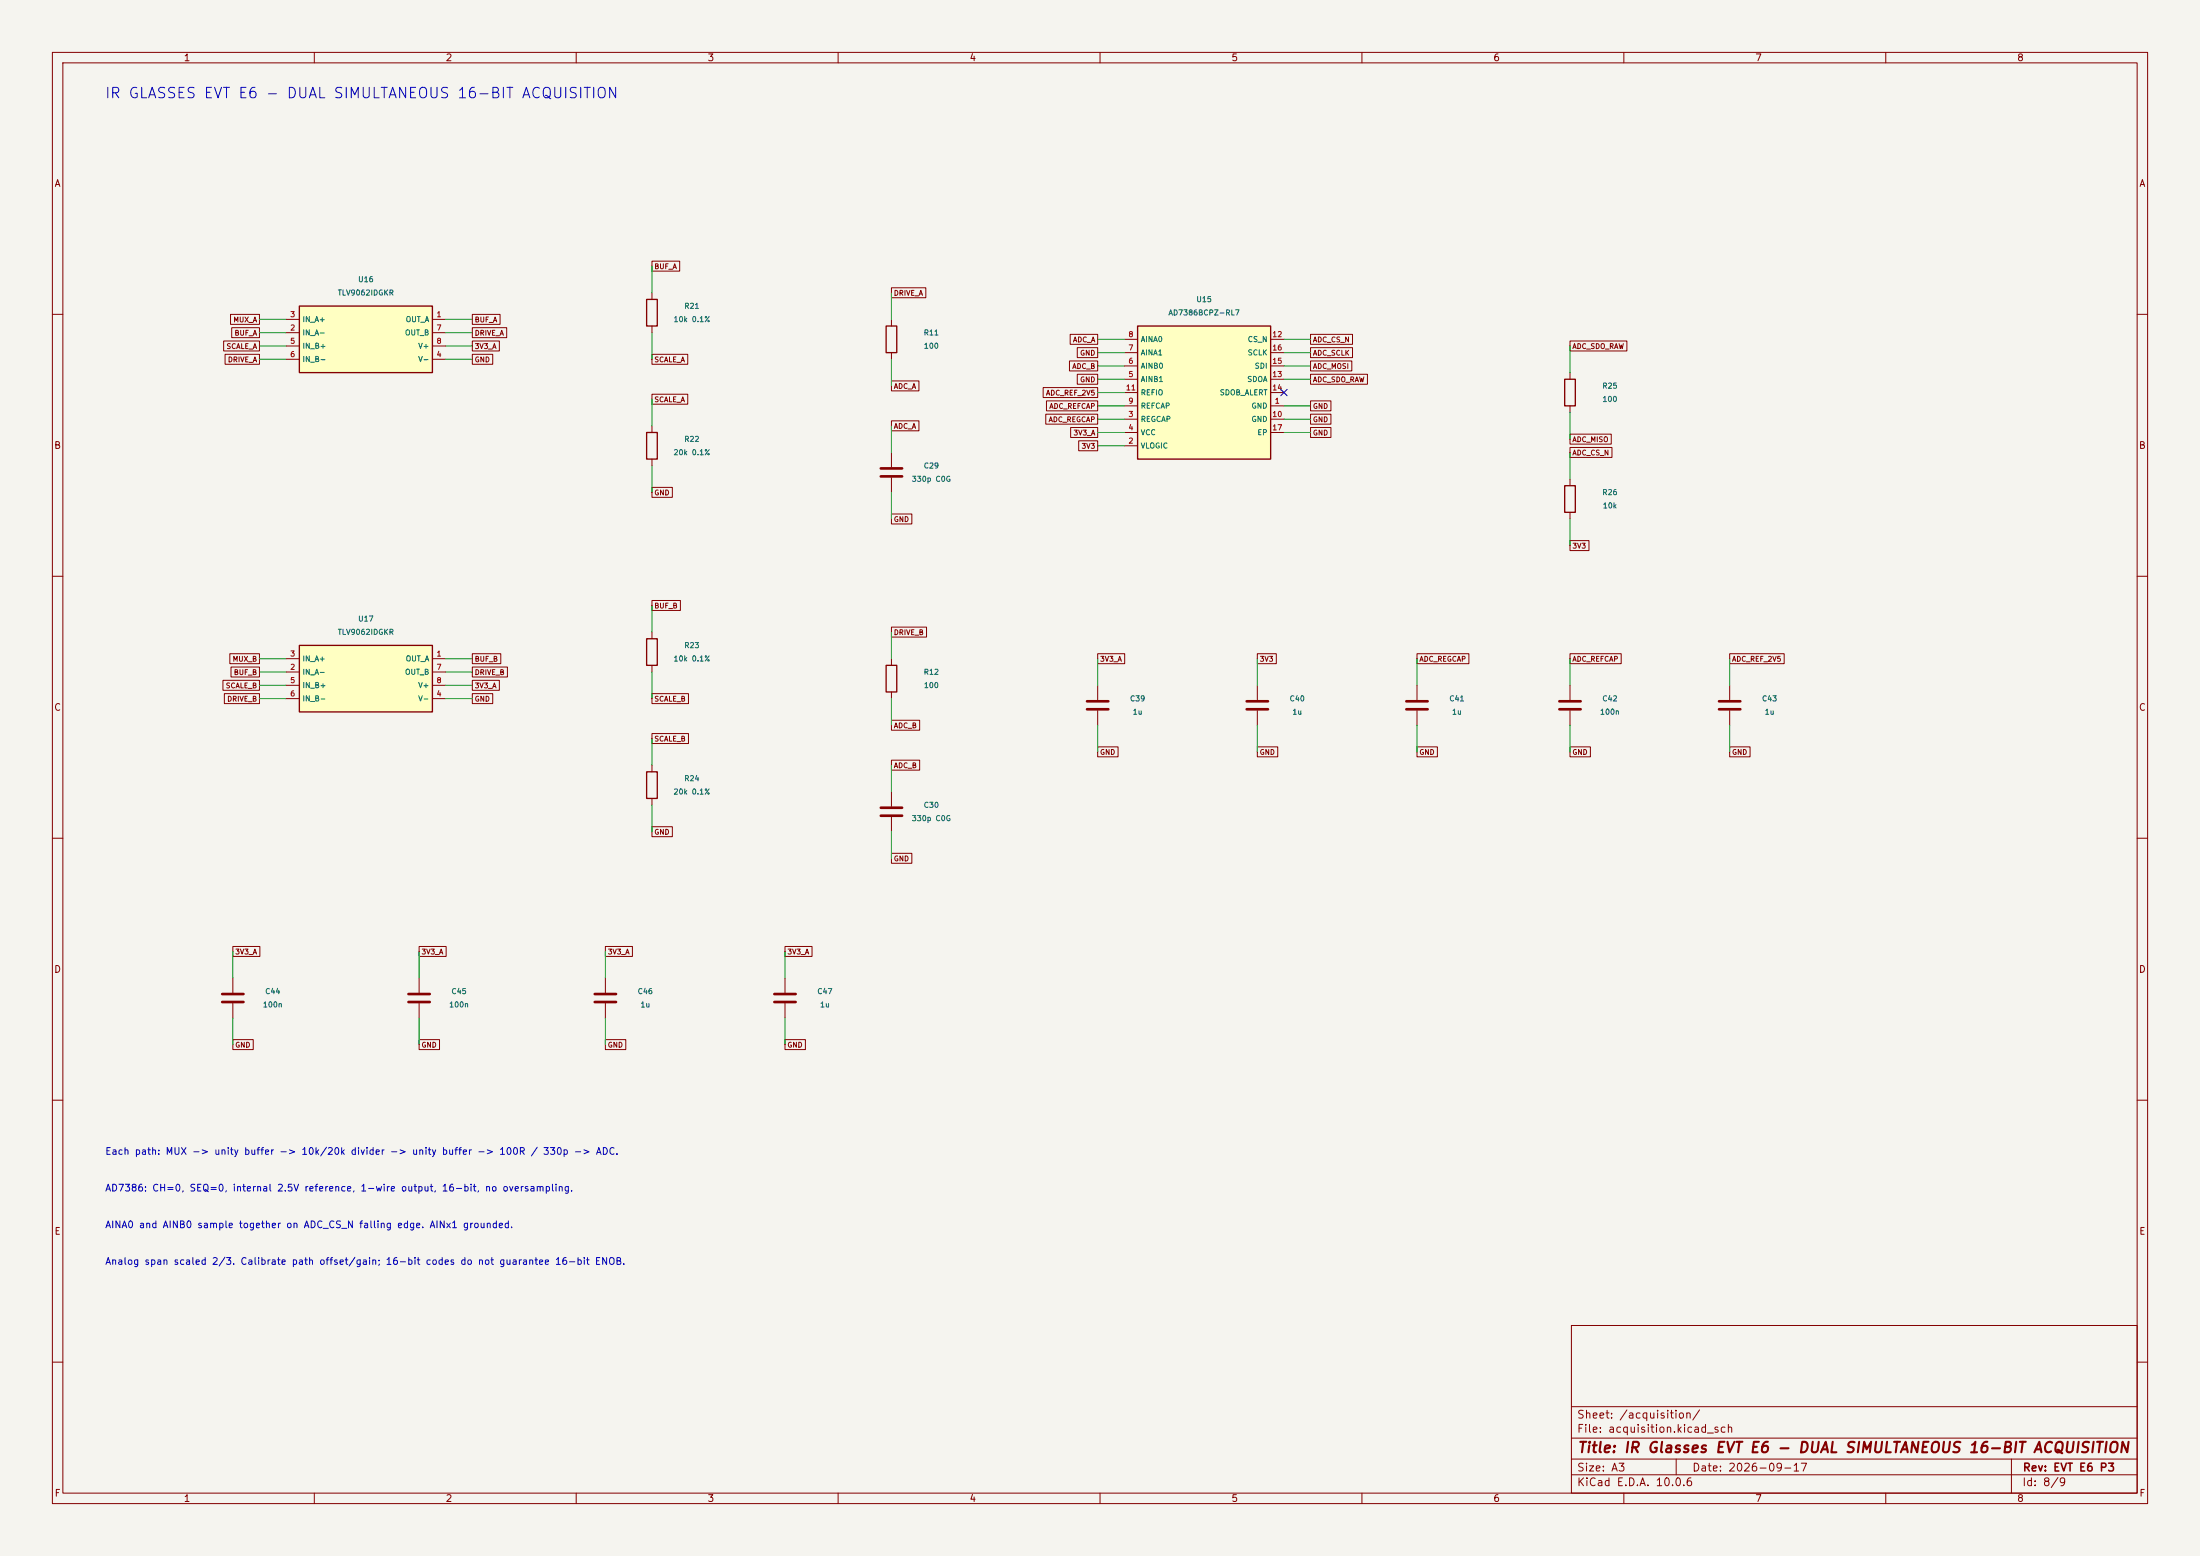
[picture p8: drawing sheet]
(kicad_sch (version 20250114) (generator "eeschema") (paper "A3") (title_block (title "IR Glasses EVT E6 - DUAL SIMULTANEOUS 16-BIT ACQUISITION") (date "2026-09-17") (rev "EVT E6 P3")) (lib_symbols (symbol "S:R" (pin_numbers (hide yes)) (pin_names (offset 0)) (exclude_from_sim no) (in_bom yes) (on_board yes) (in_pos_files yes) (duplicate_pin_numbers_are_jumpers no) (property "Reference" "R" (at 2.032 0 90) (show_name no) (do_not_autoplace no) (effects (font (size 1.27 1.27)))) (property "Value" "R" (at 0 0 90) (show_name no) (do_not_autoplace no) (effects (font (size 1.27 1.27)))) (property "Footprint" "" (at -1.778 0 90) (show_name no) (do_not_autoplace no) (hide yes) (effects (font (size 1.27 1.27)))) (property "Datasheet" "" (at 0 0 0) (show_name no) (do_not_autoplace no) (hide yes) (effects (font (size 1.27 1.27)))) (property "Description" "Resistor" (at 0 0 0) (show_name no) (do_not_autoplace no) (hide yes) (effects (font (size 1.27 1.27)))) (property "ki_keywords" "R res resistor" (at 0 0 0) (show_name no) (do_not_autoplace no) (hide yes) (effects (font (size 1.27 1.27)))) (property "ki_fp_filters" "0402 R_*" (at 0 0 0) (show_name no) (do_not_autoplace no) (hide yes) (effects (font (size 1.27 1.27)))) (symbol "R_0_1" (rectangle (start -1.016 -2.54) (end 1.016 2.54) (stroke (width 0.254) (type default)) (fill (type none)))) (symbol "R_1_1" (pin passive line (at 0 3.81 270) (length 1.27) (name "" (effects (font (size 1.27 1.27)))) (number "1" (effects (font (size 1.27 1.27))))) (pin passive line (at 0 -3.81 90) (length 1.27) (name "" (effects (font (size 1.27 1.27)))) (number "2" (effects (font (size 1.27 1.27)))))) (embedded_fonts no)) (symbol "S:C" (pin_numbers (hide yes)) (pin_names (offset 0.254)) (exclude_from_sim no) (in_bom yes) (on_board yes) (in_pos_files yes) (duplicate_pin_numbers_are_jumpers no) (property "Reference" "C" (at 0.635 2.54 0) (show_name no) (do_not_autoplace no) (effects (font (size 1.27 1.27)) (justify left))) (property "Value" "C" (at 0.635 -2.54 0) (show_name no) (do_not_autoplace no) (effects (font (size 1.27 1.27)) (justify left))) (property "Footprint" "" (at 0.9652 -3.81 0) (show_name no) (do_not_autoplace no) (hide yes) (effects (font (size 1.27 1.27)))) (property "Datasheet" "" (at 0 0 0) (show_name no) (do_not_autoplace no) (hide yes) (effects (font (size 1.27 1.27)))) (property "Description" "Unpolarized capacitor" (at 0 0 0) (show_name no) (do_not_autoplace no) (hide yes) (effects (font (size 1.27 1.27)))) (property "ki_keywords" "cap capacitor" (at 0 0 0) (show_name no) (do_not_autoplace no) (hide yes) (effects (font (size 1.27 1.27)))) (property "ki_fp_filters" "0402 0603 1210 C_*" (at 0 0 0) (show_name no) (do_not_autoplace no) (hide yes) (effects (font (size 1.27 1.27)))) (symbol "C_0_1" (polyline (pts (xy -2.032 0.762) (xy 2.032 0.762)) (stroke (width 0.508) (type default)) (fill (type none))) (polyline (pts (xy -2.032 -0.762) (xy 2.032 -0.762)) (stroke (width 0.508) (type default)) (fill (type none)))) (symbol "C_1_1" (pin passive line (at 0 3.81 270) (length 2.794) (name "" (effects (font (size 1.27 1.27)))) (number "1" (effects (font (size 1.27 1.27))))) (pin passive line (at 0 -3.81 90) (length 2.794) (name "" (effects (font (size 1.27 1.27)))) (number "2" (effects (font (size 1.27 1.27)))))) (embedded_fonts no)) (symbol "S:AD7386BCPZ" (pin_names (offset 0.508)) (in_bom yes) (on_board yes) (property "Reference" "U" (at 0 16.509999999999998 0) (effects (font (size 1.27 1.27)))) (property "Value" "AD7386BCPZ" (at 0 13.969999999999999 0) (effects (font (size 1.27 1.27)))) (property "Footprint" "IC:LFCSP-16_3x3mm_P0.5mm_EP1.1x1.1mm" (at 0 0 0) (effects (font (size 1.27 1.27)) hide)) (symbol "AD7386BCPZ_0_1" (rectangle (start -12.7 12.7) (end 12.7 -12.7) (stroke (width 0.254) (type default)) (fill (type background)))) (symbol "AD7386BCPZ_1_1" (pin input line (at -15.24 10.16 0) (length 2.54) (name "AINA0" (effects (font (size 1.0 1.0)))) (number "8" (effects (font (size 1 1))))) (pin input line (at -15.24 7.619999999999999 0) (length 2.54) (name "AINA1" (effects (font (size 1.0 1.0)))) (number "7" (effects (font (size 1 1))))) (pin input line (at -15.24 5.079999999999999 0) (length 2.54) (name "AINB0" (effects (font (size 1.0 1.0)))) (number "6" (effects (font (size 1 1))))) (pin input line (at -15.24 2.539999999999999 0) (length 2.54) (name "AINB1" (effects (font (size 1.0 1.0)))) (number "5" (effects (font (size 1 1))))) (pin passive line (at -15.24 0.0 0) (length 2.54) (name "REFIO" (effects (font (size 1.0 1.0)))) (number "11" (effects (font (size 1 1))))) (pin passive line (at -15.24 -2.540000000000001 0) (length 2.54) (name "REFCAP" (effects (font (size 1.0 1.0)))) (number "9" (effects (font (size 1 1))))) (pin passive line (at -15.24 -5.080000000000002 0) (length 2.54) (name "REGCAP" (effects (font (size 1.0 1.0)))) (number "3" (effects (font (size 1 1))))) (pin power_in line (at -15.24 -7.620000000000001 0) (length 2.54) (name "VCC" (effects (font (size 1.0 1.0)))) (number "4" (effects (font (size 1 1))))) (pin power_in line (at -15.24 -10.16 0) (length 2.54) (name "VLOGIC" (effects (font (size 1.0 1.0)))) (number "2" (effects (font (size 1 1))))) (pin input line (at 15.24 10.16 180) (length 2.54) (name "CS_N" (effects (font (size 1.0 1.0)))) (number "12" (effects (font (size 1 1))))) (pin input line (at 15.24 7.619999999999999 180) (length 2.54) (name "SCLK" (effects (font (size 1.0 1.0)))) (number "16" (effects (font (size 1 1))))) (pin input line (at 15.24 5.079999999999999 180) (length 2.54) (name "SDI" (effects (font (size 1.0 1.0)))) (number "15" (effects (font (size 1 1))))) (pin output line (at 15.24 2.539999999999999 180) (length 2.54) (name "SDOA" (effects (font (size 1.0 1.0)))) (number "13" (effects (font (size 1 1))))) (pin output line (at 15.24 0.0 180) (length 2.54) (name "SDOB_ALERT" (effects (font (size 1.0 1.0)))) (number "14" (effects (font (size 1 1))))) (pin power_in line (at 15.24 -2.540000000000001 180) (length 2.54) (name "GND" (effects (font (size 1.0 1.0)))) (number "1" (effects (font (size 1 1))))) (pin power_in line (at 15.24 -5.080000000000002 180) (length 2.54) (name "GND" (effects (font (size 1.0 1.0)))) (number "10" (effects (font (size 1 1))))) (pin power_in line (at 15.24 -7.620000000000001 180) (length 2.54) (name "EP" (effects (font (size 1.0 1.0)))) (number "17" (effects (font (size 1 1))))))) (symbol "S:TLV9062IDGKR" (pin_names (offset 0.508)) (in_bom yes) (on_board yes) (property "Reference" "U" (at 0 10.16 0) (effects (font (size 1.27 1.27)))) (property "Value" "TLV9062IDGKR" (at 0 7.619999999999999 0) (effects (font (size 1.27 1.27)))) (property "Footprint" "IC:VSSOP-8_3x3mm_P0.65mm" (at 0 0 0) (effects (font (size 1.27 1.27)) hide)) (symbol "TLV9062IDGKR_0_1" (rectangle (start -12.7 6.35) (end 12.7 -6.35) (stroke (width 0.254) (type default)) (fill (type background)))) (symbol "TLV9062IDGKR_1_1" (pin input line (at -15.24 3.8099999999999996 0) (length 2.54) (name "IN_A+" (effects (font (size 1.0 1.0)))) (number "3" (effects (font (size 1 1))))) (pin input line (at -15.24 1.2699999999999996 0) (length 2.54) (name "IN_A-" (effects (font (size 1.0 1.0)))) (number "2" (effects (font (size 1 1))))) (pin input line (at -15.24 -1.2700000000000005 0) (length 2.54) (name "IN_B+" (effects (font (size 1.0 1.0)))) (number "5" (effects (font (size 1 1))))) (pin input line (at -15.24 -3.8100000000000005 0) (length 2.54) (name "IN_B-" (effects (font (size 1.0 1.0)))) (number "6" (effects (font (size 1 1))))) (pin output line (at 15.24 3.8099999999999996 180) (length 2.54) (name "OUT_A" (effects (font (size 1.0 1.0)))) (number "1" (effects (font (size 1 1))))) (pin output line (at 15.24 1.2699999999999996 180) (length 2.54) (name "OUT_B" (effects (font (size 1.0 1.0)))) (number "7" (effects (font (size 1 1))))) (pin power_in line (at 15.24 -1.2700000000000005 180) (length 2.54) (name "V+" (effects (font (size 1.0 1.0)))) (number "8" (effects (font (size 1 1))))) (pin power_in line (at 15.24 -3.8100000000000005 180) (length 2.54) (name "V-" (effects (font (size 1.0 1.0)))) (number "4" (effects (font (size 1 1)))))))) (embedded_fonts no) (text "IR GLASSES EVT E6 - DUAL SIMULTANEOUS 16-BIT ACQUISITION" (at 20 18 0) (effects (font (size 2 2)) (justify left))) (symbol (lib_id "S:R") (at 170.18 64.77 0) (unit 1) (in_bom yes) (on_board yes) (dnp no) (property "Reference" "R11" (at 177.8 63.49999999999999 0) (effects (font (size 1.0 1.0)))) (property "Value" "100" (at 177.8 66.03999999999999 0) (effects (font (size 1.0 1.0)))) (property "Footprint" "R:0402" (at 170.18 64.77 0) (effects (font (size 1 1)) hide)) (property "MPN" "RC0402FR-07100RL" (at 170.18 64.77 0) (effects (font (size 1 1)) hide)) (property "Manufacturer" "YAGEO" (at 170.18 64.77 0) (effects (font (size 1 1)) hide)) (pin "1") (pin "2") (property "LCSC" "C106232" (at 177.8 63.49999999999999 0) (effects (font (size 1.0 1.0)) hide))) (wire (pts (xy 170.18 60.96) (xy 170.18 55.88)) (stroke (width 0) (type default))) (global_label "DRIVE_A" (shape passive) (at 170.18 55.88 0) (effects (font (size 0.95 0.95)) (justify left))) (wire (pts (xy 170.18 68.58) (xy 170.18 73.66)) (stroke (width 0) (type default))) (global_label "ADC_A" (shape passive) (at 170.18 73.66 0) (effects (font (size 0.95 0.95)) (justify left))) (symbol (lib_id "S:R") (at 170.18 129.54 0) (unit 1) (in_bom yes) (on_board yes) (dnp no) (property "Reference" "R12" (at 177.8 128.26999999999998 0) (effects (font (size 1.0 1.0)))) (property "Value" "100" (at 177.8 130.81 0) (effects (font (size 1.0 1.0)))) (property "Footprint" "R:0402" (at 170.18 129.54 0) (effects (font (size 1 1)) hide)) (property "MPN" "RC0402FR-07100RL" (at 170.18 129.54 0) (effects (font (size 1 1)) hide)) (property "Manufacturer" "YAGEO" (at 170.18 129.54 0) (effects (font (size 1 1)) hide)) (pin "1") (pin "2") (property "LCSC" "C106232" (at 177.8 128.26999999999998 0) (effects (font (size 1.0 1.0)) hide))) (wire (pts (xy 170.18 125.73) (xy 170.18 120.65)) (stroke (width 0) (type default))) (global_label "DRIVE_B" (shape passive) (at 170.18 120.65 0) (effects (font (size 0.95 0.95)) (justify left))) (wire (pts (xy 170.18 133.35) (xy 170.18 138.43)) (stroke (width 0) (type default))) (global_label "ADC_B" (shape passive) (at 170.18 138.43 0) (effects (font (size 0.95 0.95)) (justify left))) (symbol (lib_id "S:C") (at 170.18 90.17 0) (unit 1) (in_bom yes) (on_board yes) (dnp no) (property "Reference" "C29" (at 177.8 88.9 0) (effects (font (size 1.0 1.0)))) (property "Value" "330p C0G" (at 177.8 91.44 0) (effects (font (size 1.0 1.0)))) (property "Footprint" "C:0402" (at 170.18 90.17 0) (effects (font (size 1 1)) hide)) (property "MPN" "GRM1555C1H331JA01D" (at 170.18 90.17 0) (effects (font (size 1 1)) hide)) (property "Manufacturer" "Murata" (at 170.18 90.17 0) (effects (font (size 1 1)) hide)) (pin "1") (pin "2") (property "LCSC" "C76965" (at 177.8 88.9 0) (effects (font (size 1.0 1.0)) hide))) (wire (pts (xy 170.18 86.36) (xy 170.18 81.28)) (stroke (width 0) (type default))) (global_label "ADC_A" (shape passive) (at 170.18 81.28 0) (effects (font (size 0.95 0.95)) (justify left))) (wire (pts (xy 170.18 93.98) (xy 170.18 99.06)) (stroke (width 0) (type default))) (global_label "GND" (shape passive) (at 170.18 99.06 0) (effects (font (size 0.95 0.95)) (justify left))) (symbol (lib_id "S:C") (at 170.18 154.94 0) (unit 1) (in_bom yes) (on_board yes) (dnp no) (property "Reference" "C30" (at 177.8 153.67 0) (effects (font (size 1.0 1.0)))) (property "Value" "330p C0G" (at 177.8 156.21 0) (effects (font (size 1.0 1.0)))) (property "Footprint" "C:0402" (at 170.18 154.94 0) (effects (font (size 1 1)) hide)) (property "MPN" "GRM1555C1H331JA01D" (at 170.18 154.94 0) (effects (font (size 1 1)) hide)) (property "Manufacturer" "Murata" (at 170.18 154.94 0) (effects (font (size 1 1)) hide)) (pin "1") (pin "2") (property "LCSC" "C76965" (at 177.8 153.67 0) (effects (font (size 1.0 1.0)) hide))) (wire (pts (xy 170.18 151.13) (xy 170.18 146.05)) (stroke (width 0) (type default))) (global_label "ADC_B" (shape passive) (at 170.18 146.05 0) (effects (font (size 0.95 0.95)) (justify left))) (wire (pts (xy 170.18 158.75) (xy 170.18 163.83)) (stroke (width 0) (type default))) (global_label "GND" (shape passive) (at 170.18 163.83 0) (effects (font (size 0.95 0.95)) (justify left))) (symbol (lib_id "S:AD7386BCPZ") (at 229.87 74.93 0) (unit 1) (in_bom yes) (on_board yes) (dnp no) (property "Reference" "U15" (at 229.87 57.150000000000006 0) (effects (font (size 1.0 1.0)))) (property "Value" "AD7386BCPZ-RL7" (at 229.87 59.690000000000005 0) (effects (font (size 1.0 1.0)))) (property "Footprint" "IC:LFCSP-16_3x3mm_P0.5mm_EP1.1x1.1mm" (at 229.87 74.93 0) (effects (font (size 1 1)) hide)) (property "MPN" "AD7386BCPZ-RL7" (at 229.87 74.93 0) (effects (font (size 1 1)) hide)) (property "Manufacturer" "Analog Devices" (at 229.87 74.93 0) (effects (font (size 1 1)) hide)) (pin "8") (pin "7") (pin "6") (pin "5") (pin "11") (pin "9") (pin "3") (pin "4") (pin "2") (pin "12") (pin "16") (pin "15") (pin "13") (pin "14") (pin "1") (pin "10") (pin "17") (property "LCSC" "C650891" (at 229.87 57.150000000000006 0) (effects (font (size 1.0 1.0)) hide))) (wire (pts (xy 214.63 64.77) (xy 209.55 64.77)) (stroke (width 0) (type default))) (global_label "ADC_A" (shape passive) (at 209.55 64.77 180) (effects (font (size 0.95 0.95)) (justify right))) (wire (pts (xy 214.63 67.31) (xy 209.55 67.31)) (stroke (width 0) (type default))) (global_label "GND" (shape passive) (at 209.55 67.31 180) (effects (font (size 0.95 0.95)) (justify right))) (wire (pts (xy 214.63 69.85) (xy 209.55 69.85)) (stroke (width 0) (type default))) (global_label "ADC_B" (shape passive) (at 209.55 69.85 180) (effects (font (size 0.95 0.95)) (justify right))) (wire (pts (xy 214.63 72.39) (xy 209.55 72.39)) (stroke (width 0) (type default))) (global_label "GND" (shape passive) (at 209.55 72.39 180) (effects (font (size 0.95 0.95)) (justify right))) (wire (pts (xy 214.63 74.93) (xy 209.55 74.93)) (stroke (width 0) (type default))) (global_label "ADC_REF_2V5" (shape passive) (at 209.55 74.93 180) (effects (font (size 0.95 0.95)) (justify right))) (wire (pts (xy 214.63 77.47) (xy 209.55 77.47)) (stroke (width 0) (type default))) (global_label "ADC_REFCAP" (shape passive) (at 209.55 77.47 180) (effects (font (size 0.95 0.95)) (justify right))) (wire (pts (xy 214.63 80.01) (xy 209.55 80.01)) (stroke (width 0) (type default))) (global_label "ADC_REGCAP" (shape passive) (at 209.55 80.01 180) (effects (font (size 0.95 0.95)) (justify right))) (wire (pts (xy 214.63 82.55) (xy 209.55 82.55)) (stroke (width 0) (type default))) (global_label "3V3_A" (shape passive) (at 209.55 82.55 180) (effects (font (size 0.95 0.95)) (justify right))) (wire (pts (xy 214.63 85.09) (xy 209.55 85.09)) (stroke (width 0) (type default))) (global_label "3V3" (shape passive) (at 209.55 85.09 180) (effects (font (size 0.95 0.95)) (justify right))) (wire (pts (xy 245.11 64.77) (xy 250.19 64.77)) (stroke (width 0) (type default))) (global_label "ADC_CS_N" (shape passive) (at 250.19 64.77 0) (effects (font (size 0.95 0.95)) (justify left))) (wire (pts (xy 245.11 67.31) (xy 250.19 67.31)) (stroke (width 0) (type default))) (global_label "ADC_SCLK" (shape passive) (at 250.19 67.31 0) (effects (font (size 0.95 0.95)) (justify left))) (wire (pts (xy 245.11 69.85) (xy 250.19 69.85)) (stroke (width 0) (type default))) (global_label "ADC_MOSI" (shape passive) (at 250.19 69.85 0) (effects (font (size 0.95 0.95)) (justify left))) (wire (pts (xy 245.11 72.39) (xy 250.19 72.39)) (stroke (width 0) (type default))) (global_label "ADC_SDO_RAW" (shape passive) (at 250.19 72.39 0) (effects (font (size 0.95 0.95)) (justify left))) (no_connect (at 245.11 74.93)) (wire (pts (xy 245.11 77.47) (xy 250.19 77.47)) (stroke (width 0) (type default))) (global_label "GND" (shape passive) (at 250.19 77.47 0) (effects (font (size 0.95 0.95)) (justify left))) (wire (pts (xy 245.11 80.01) (xy 250.19 80.01)) (stroke (width 0) (type default))) (global_label "GND" (shape passive) (at 250.19 80.01 0) (effects (font (size 0.95 0.95)) (justify left))) (wire (pts (xy 245.11 82.55) (xy 250.19 82.55)) (stroke (width 0) (type default))) (global_label "GND" (shape passive) (at 250.19 82.55 0) (effects (font (size 0.95 0.95)) (justify left))) (symbol (lib_id "S:TLV9062IDGKR") (at 69.85 64.77 0) (unit 1) (in_bom yes) (on_board yes) (dnp no) (property "Reference" "U16" (at 69.85 53.339999999999996 0) (effects (font (size 1.0 1.0)))) (property "Value" "TLV9062IDGKR" (at 69.85 55.879999999999995 0) (effects (font (size 1.0 1.0)))) (property "Footprint" "IC:VSSOP-8_3x3mm_P0.65mm" (at 69.85 64.77 0) (effects (font (size 1 1)) hide)) (property "MPN" "TLV9062IDGKR" (at 69.85 64.77 0) (effects (font (size 1 1)) hide)) (property "Manufacturer" "Texas Instruments" (at 69.85 64.77 0) (effects (font (size 1 1)) hide)) (pin "3") (pin "2") (pin "5") (pin "6") (pin "1") (pin "7") (pin "8") (pin "4") (property "LCSC" "C398356" (at 69.85 53.339999999999996 0) (effects (font (size 1.0 1.0)) hide))) (wire (pts (xy 54.61 60.96) (xy 49.53 60.96)) (stroke (width 0) (type default))) (global_label "MUX_A" (shape passive) (at 49.53 60.96 180) (effects (font (size 0.95 0.95)) (justify right))) (wire (pts (xy 54.61 63.5) (xy 49.53 63.5)) (stroke (width 0) (type default))) (global_label "BUF_A" (shape passive) (at 49.53 63.5 180) (effects (font (size 0.95 0.95)) (justify right))) (wire (pts (xy 54.61 66.04) (xy 49.53 66.04)) (stroke (width 0) (type default))) (global_label "SCALE_A" (shape passive) (at 49.53 66.04 180) (effects (font (size 0.95 0.95)) (justify right))) (wire (pts (xy 54.61 68.58) (xy 49.53 68.58)) (stroke (width 0) (type default))) (global_label "DRIVE_A" (shape passive) (at 49.53 68.58 180) (effects (font (size 0.95 0.95)) (justify right))) (wire (pts (xy 85.09 60.96) (xy 90.17 60.96)) (stroke (width 0) (type default))) (global_label "BUF_A" (shape passive) (at 90.17 60.96 0) (effects (font (size 0.95 0.95)) (justify left))) (wire (pts (xy 85.09 63.5) (xy 90.17 63.5)) (stroke (width 0) (type default))) (global_label "DRIVE_A" (shape passive) (at 90.17 63.5 0) (effects (font (size 0.95 0.95)) (justify left))) (wire (pts (xy 85.09 66.04) (xy 90.17 66.04)) (stroke (width 0) (type default))) (global_label "3V3_A" (shape passive) (at 90.17 66.04 0) (effects (font (size 0.95 0.95)) (justify left))) (wire (pts (xy 85.09 68.58) (xy 90.17 68.58)) (stroke (width 0) (type default))) (global_label "GND" (shape passive) (at 90.17 68.58 0) (effects (font (size 0.95 0.95)) (justify left))) (symbol (lib_id "S:TLV9062IDGKR") (at 69.85 129.54 0) (unit 1) (in_bom yes) (on_board yes) (dnp no) (property "Reference" "U17" (at 69.85 118.11 0) (effects (font (size 1.0 1.0)))) (property "Value" "TLV9062IDGKR" (at 69.85 120.64999999999999 0) (effects (font (size 1.0 1.0)))) (property "Footprint" "IC:VSSOP-8_3x3mm_P0.65mm" (at 69.85 129.54 0) (effects (font (size 1 1)) hide)) (property "MPN" "TLV9062IDGKR" (at 69.85 129.54 0) (effects (font (size 1 1)) hide)) (property "Manufacturer" "Texas Instruments" (at 69.85 129.54 0) (effects (font (size 1 1)) hide)) (pin "3") (pin "2") (pin "5") (pin "6") (pin "1") (pin "7") (pin "8") (pin "4") (property "LCSC" "C398356" (at 69.85 118.11 0) (effects (font (size 1.0 1.0)) hide))) (wire (pts (xy 54.61 125.73) (xy 49.53 125.73)) (stroke (width 0) (type default))) (global_label "MUX_B" (shape passive) (at 49.53 125.73 180) (effects (font (size 0.95 0.95)) (justify right))) (wire (pts (xy 54.61 128.27) (xy 49.53 128.27)) (stroke (width 0) (type default))) (global_label "BUF_B" (shape passive) (at 49.53 128.27 180) (effects (font (size 0.95 0.95)) (justify right))) (wire (pts (xy 54.61 130.81) (xy 49.53 130.81)) (stroke (width 0) (type default))) (global_label "SCALE_B" (shape passive) (at 49.53 130.81 180) (effects (font (size 0.95 0.95)) (justify right))) (wire (pts (xy 54.61 133.35) (xy 49.53 133.35)) (stroke (width 0) (type default))) (global_label "DRIVE_B" (shape passive) (at 49.53 133.35 180) (effects (font (size 0.95 0.95)) (justify right))) (wire (pts (xy 85.09 125.73) (xy 90.17 125.73)) (stroke (width 0) (type default))) (global_label "BUF_B" (shape passive) (at 90.17 125.73 0) (effects (font (size 0.95 0.95)) (justify left))) (wire (pts (xy 85.09 128.27) (xy 90.17 128.27)) (stroke (width 0) (type default))) (global_label "DRIVE_B" (shape passive) (at 90.17 128.27 0) (effects (font (size 0.95 0.95)) (justify left))) (wire (pts (xy 85.09 130.81) (xy 90.17 130.81)) (stroke (width 0) (type default))) (global_label "3V3_A" (shape passive) (at 90.17 130.81 0) (effects (font (size 0.95 0.95)) (justify left))) (wire (pts (xy 85.09 133.35) (xy 90.17 133.35)) (stroke (width 0) (type default))) (global_label "GND" (shape passive) (at 90.17 133.35 0) (effects (font (size 0.95 0.95)) (justify left))) (symbol (lib_id "S:R") (at 124.46000000000001 59.69 0) (unit 1) (in_bom yes) (on_board yes) (dnp no) (property "Reference" "R21" (at 132.08 58.419999999999995 0) (effects (font (size 1.0 1.0)))) (property "Value" "10k 0.1%" (at 132.08 60.96 0) (effects (font (size 1.0 1.0)))) (property "Footprint" "R:0402" (at 124.46000000000001 59.69 0) (effects (font (size 1 1)) hide)) (property "MPN" "RT0402BRD0710KL" (at 124.46000000000001 59.69 0) (effects (font (size 1 1)) hide)) (property "Manufacturer" "Yageo" (at 124.46000000000001 59.69 0) (effects (font (size 1 1)) hide)) (pin "1") (pin "2") (property "LCSC" "C190095" (at 132.08 58.419999999999995 0) (effects (font (size 1.0 1.0)) hide))) (wire (pts (xy 124.46 55.88) (xy 124.46 50.8)) (stroke (width 0) (type default))) (global_label "BUF_A" (shape passive) (at 124.46 50.8 0) (effects (font (size 0.95 0.95)) (justify left))) (wire (pts (xy 124.46 63.5) (xy 124.46 68.58)) (stroke (width 0) (type default))) (global_label "SCALE_A" (shape passive) (at 124.46 68.58 0) (effects (font (size 0.95 0.95)) (justify left))) (symbol (lib_id "S:R") (at 124.46000000000001 85.09 0) (unit 1) (in_bom yes) (on_board yes) (dnp no) (property "Reference" "R22" (at 132.08 83.82000000000001 0) (effects (font (size 1.0 1.0)))) (property "Value" "20k 0.1%" (at 132.08 86.36 0) (effects (font (size 1.0 1.0)))) (property "Footprint" "R:0402" (at 124.46000000000001 85.09 0) (effects (font (size 1 1)) hide)) (property "MPN" "RT0402BRD0720KL" (at 124.46000000000001 85.09 0) (effects (font (size 1 1)) hide)) (property "Manufacturer" "Yageo" (at 124.46000000000001 85.09 0) (effects (font (size 1 1)) hide)) (pin "1") (pin "2") (property "LCSC" "C705630" (at 132.08 83.82000000000001 0) (effects (font (size 1.0 1.0)) hide))) (wire (pts (xy 124.46 81.28) (xy 124.46 76.2)) (stroke (width 0) (type default))) (global_label "SCALE_A" (shape passive) (at 124.46 76.2 0) (effects (font (size 0.95 0.95)) (justify left))) (wire (pts (xy 124.46 88.9) (xy 124.46 93.98)) (stroke (width 0) (type default))) (global_label "GND" (shape passive) (at 124.46 93.98 0) (effects (font (size 0.95 0.95)) (justify left))) (symbol (lib_id "S:R") (at 124.46000000000001 124.46000000000001 0) (unit 1) (in_bom yes) (on_board yes) (dnp no) (property "Reference" "R23" (at 132.08 123.19000000000001 0) (effects (font (size 1.0 1.0)))) (property "Value" "10k 0.1%" (at 132.08 125.73 0) (effects (font (size 1.0 1.0)))) (property "Footprint" "R:0402" (at 124.46000000000001 124.46000000000001 0) (effects (font (size 1 1)) hide)) (property "MPN" "RT0402BRD0710KL" (at 124.46000000000001 124.46000000000001 0) (effects (font (size 1 1)) hide)) (property "Manufacturer" "Yageo" (at 124.46000000000001 124.46000000000001 0) (effects (font (size 1 1)) hide)) (pin "1") (pin "2") (property "LCSC" "C190095" (at 132.08 123.19000000000001 0) (effects (font (size 1.0 1.0)) hide))) (wire (pts (xy 124.46 120.65) (xy 124.46 115.57)) (stroke (width 0) (type default))) (global_label "BUF_B" (shape passive) (at 124.46 115.57 0) (effects (font (size 0.95 0.95)) (justify left))) (wire (pts (xy 124.46 128.27) (xy 124.46 133.35)) (stroke (width 0) (type default))) (global_label "SCALE_B" (shape passive) (at 124.46 133.35 0) (effects (font (size 0.95 0.95)) (justify left))) (symbol (lib_id "S:R") (at 124.46000000000001 149.86 0) (unit 1) (in_bom yes) (on_board yes) (dnp no) (property "Reference" "R24" (at 132.08 148.59 0) (effects (font (size 1.0 1.0)))) (property "Value" "20k 0.1%" (at 132.08 151.13000000000002 0) (effects (font (size 1.0 1.0)))) (property "Footprint" "R:0402" (at 124.46000000000001 149.86 0) (effects (font (size 1 1)) hide)) (property "MPN" "RT0402BRD0720KL" (at 124.46000000000001 149.86 0) (effects (font (size 1 1)) hide)) (property "Manufacturer" "Yageo" (at 124.46000000000001 149.86 0) (effects (font (size 1 1)) hide)) (pin "1") (pin "2") (property "LCSC" "C705630" (at 132.08 148.59 0) (effects (font (size 1.0 1.0)) hide))) (wire (pts (xy 124.46 146.05) (xy 124.46 140.97)) (stroke (width 0) (type default))) (global_label "SCALE_B" (shape passive) (at 124.46 140.97 0) (effects (font (size 0.95 0.95)) (justify left))) (wire (pts (xy 124.46 153.67) (xy 124.46 158.75)) (stroke (width 0) (type default))) (global_label "GND" (shape passive) (at 124.46 158.75 0) (effects (font (size 0.95 0.95)) (justify left))) (symbol (lib_id "S:C") (at 209.55 134.62 0) (unit 1) (in_bom yes) (on_board yes) (dnp no) (property "Reference" "C39" (at 217.17000000000002 133.35 0) (effects (font (size 1.0 1.0)))) (property "Value" "1u" (at 217.17000000000002 135.89000000000001 0) (effects (font (size 1.0 1.0)))) (property "Footprint" "C:0402" (at 209.55 134.62 0) (effects (font (size 1 1)) hide)) (property "MPN" "TCC0402X7R105K160AT" (at 209.55 134.62 0) (effects (font (size 1 1)) hide)) (property "Manufacturer" "CCTC" (at 209.55 134.62 0) (effects (font (size 1 1)) hide)) (pin "1") (pin "2") (property "LCSC" "C49210445" (at 217.17000000000002 133.35 0) (effects (font (size 1.0 1.0)) hide))) (wire (pts (xy 209.55 130.81) (xy 209.55 125.73)) (stroke (width 0) (type default))) (global_label "3V3_A" (shape passive) (at 209.55 125.73 0) (effects (font (size 0.95 0.95)) (justify left))) (wire (pts (xy 209.55 138.43) (xy 209.55 143.51)) (stroke (width 0) (type default))) (global_label "GND" (shape passive) (at 209.55 143.51 0) (effects (font (size 0.95 0.95)) (justify left))) (symbol (lib_id "S:C") (at 240.03 134.62 0) (unit 1) (in_bom yes) (on_board yes) (dnp no) (property "Reference" "C40" (at 247.65 133.35 0) (effects (font (size 1.0 1.0)))) (property "Value" "1u" (at 247.65 135.89000000000001 0) (effects (font (size 1.0 1.0)))) (property "Footprint" "C:0402" (at 240.03 134.62 0) (effects (font (size 1 1)) hide)) (property "MPN" "TCC0402X7R105K160AT" (at 240.03 134.62 0) (effects (font (size 1 1)) hide)) (property "Manufacturer" "CCTC" (at 240.03 134.62 0) (effects (font (size 1 1)) hide)) (pin "1") (pin "2") (property "LCSC" "C49210445" (at 247.65 133.35 0) (effects (font (size 1.0 1.0)) hide))) (wire (pts (xy 240.03 130.81) (xy 240.03 125.73)) (stroke (width 0) (type default))) (global_label "3V3" (shape passive) (at 240.03 125.73 0) (effects (font (size 0.95 0.95)) (justify left))) (wire (pts (xy 240.03 138.43) (xy 240.03 143.51)) (stroke (width 0) (type default))) (global_label "GND" (shape passive) (at 240.03 143.51 0) (effects (font (size 0.95 0.95)) (justify left))) (symbol (lib_id "S:C") (at 270.51 134.62 0) (unit 1) (in_bom yes) (on_board yes) (dnp no) (property "Reference" "C41" (at 278.13 133.35 0) (effects (font (size 1.0 1.0)))) (property "Value" "1u" (at 278.13 135.89000000000001 0) (effects (font (size 1.0 1.0)))) (property "Footprint" "C:0402" (at 270.51 134.62 0) (effects (font (size 1 1)) hide)) (property "MPN" "TCC0402X7R105K160AT" (at 270.51 134.62 0) (effects (font (size 1 1)) hide)) (property "Manufacturer" "CCTC" (at 270.51 134.62 0) (effects (font (size 1 1)) hide)) (pin "1") (pin "2") (property "LCSC" "C49210445" (at 278.13 133.35 0) (effects (font (size 1.0 1.0)) hide))) (wire (pts (xy 270.51 130.81) (xy 270.51 125.73)) (stroke (width 0) (type default))) (global_label "ADC_REGCAP" (shape passive) (at 270.51 125.73 0) (effects (font (size 0.95 0.95)) (justify left))) (wire (pts (xy 270.51 138.43) (xy 270.51 143.51)) (stroke (width 0) (type default))) (global_label "GND" (shape passive) (at 270.51 143.51 0) (effects (font (size 0.95 0.95)) (justify left))) (symbol (lib_id "S:C") (at 299.72 134.62 0) (unit 1) (in_bom yes) (on_board yes) (dnp no) (property "Reference" "C42" (at 307.34000000000003 133.35 0) (effects (font (size 1.0 1.0)))) (property "Value" "100n" (at 307.34000000000003 135.89000000000001 0) (effects (font (size 1.0 1.0)))) (property "Footprint" "C:0402" (at 299.72 134.62 0) (effects (font (size 1 1)) hide)) (property "MPN" "CL05B104KO5NNNC" (at 299.72 134.62 0) (effects (font (size 1 1)) hide)) (property "Manufacturer" "Samsung Electro-Mechanics" (at 299.72 134.62 0) (effects (font (size 1 1)) hide)) (pin "1") (pin "2") (property "LCSC" "C1525" (at 307.34000000000003 133.35 0) (effects (font (size 1.0 1.0)) hide))) (wire (pts (xy 299.72 130.81) (xy 299.72 125.73)) (stroke (width 0) (type default))) (global_label "ADC_REFCAP" (shape passive) (at 299.72 125.73 0) (effects (font (size 0.95 0.95)) (justify left))) (wire (pts (xy 299.72 138.43) (xy 299.72 143.51)) (stroke (width 0) (type default))) (global_label "GND" (shape passive) (at 299.72 143.51 0) (effects (font (size 0.95 0.95)) (justify left))) (symbol (lib_id "S:C") (at 330.2 134.62 0) (unit 1) (in_bom yes) (on_board yes) (dnp no) (property "Reference" "C43" (at 337.82 133.35 0) (effects (font (size 1.0 1.0)))) (property "Value" "1u" (at 337.82 135.89000000000001 0) (effects (font (size 1.0 1.0)))) (property "Footprint" "C:0402" (at 330.2 134.62 0) (effects (font (size 1 1)) hide)) (property "MPN" "TCC0402X7R105K160AT" (at 330.2 134.62 0) (effects (font (size 1 1)) hide)) (property "Manufacturer" "CCTC" (at 330.2 134.62 0) (effects (font (size 1 1)) hide)) (pin "1") (pin "2") (property "LCSC" "C49210445" (at 337.82 133.35 0) (effects (font (size 1.0 1.0)) hide))) (wire (pts (xy 330.2 130.81) (xy 330.2 125.73)) (stroke (width 0) (type default))) (global_label "ADC_REF_2V5" (shape passive) (at 330.2 125.73 0) (effects (font (size 0.95 0.95)) (justify left))) (wire (pts (xy 330.2 138.43) (xy 330.2 143.51)) (stroke (width 0) (type default))) (global_label "GND" (shape passive) (at 330.2 143.51 0) (effects (font (size 0.95 0.95)) (justify left))) (symbol (lib_id "S:C") (at 44.45 190.5 0) (unit 1) (in_bom yes) (on_board yes) (dnp no) (property "Reference" "C44" (at 52.07 189.23 0) (effects (font (size 1.0 1.0)))) (property "Value" "100n" (at 52.07 191.77 0) (effects (font (size 1.0 1.0)))) (property "Footprint" "C:0402" (at 44.45 190.5 0) (effects (font (size 1 1)) hide)) (property "MPN" "CL05B104KO5NNNC" (at 44.45 190.5 0) (effects (font (size 1 1)) hide)) (property "Manufacturer" "Samsung Electro-Mechanics" (at 44.45 190.5 0) (effects (font (size 1 1)) hide)) (pin "1") (pin "2") (property "LCSC" "C1525" (at 52.07 189.23 0) (effects (font (size 1.0 1.0)) hide))) (wire (pts (xy 44.45 186.69) (xy 44.45 181.61)) (stroke (width 0) (type default))) (global_label "3V3_A" (shape passive) (at 44.45 181.61 0) (effects (font (size 0.95 0.95)) (justify left))) (wire (pts (xy 44.45 194.31) (xy 44.45 199.39)) (stroke (width 0) (type default))) (global_label "GND" (shape passive) (at 44.45 199.39 0) (effects (font (size 0.95 0.95)) (justify left))) (symbol (lib_id "S:C") (at 80.01 190.5 0) (unit 1) (in_bom yes) (on_board yes) (dnp no) (property "Reference" "C45" (at 87.63000000000001 189.23 0) (effects (font (size 1.0 1.0)))) (property "Value" "100n" (at 87.63000000000001 191.77 0) (effects (font (size 1.0 1.0)))) (property "Footprint" "C:0402" (at 80.01 190.5 0) (effects (font (size 1 1)) hide)) (property "MPN" "CL05B104KO5NNNC" (at 80.01 190.5 0) (effects (font (size 1 1)) hide)) (property "Manufacturer" "Samsung Electro-Mechanics" (at 80.01 190.5 0) (effects (font (size 1 1)) hide)) (pin "1") (pin "2") (property "LCSC" "C1525" (at 87.63000000000001 189.23 0) (effects (font (size 1.0 1.0)) hide))) (wire (pts (xy 80.01 186.69) (xy 80.01 181.61)) (stroke (width 0) (type default))) (global_label "3V3_A" (shape passive) (at 80.01 181.61 0) (effects (font (size 0.95 0.95)) (justify left))) (wire (pts (xy 80.01 194.31) (xy 80.01 199.39)) (stroke (width 0) (type default))) (global_label "GND" (shape passive) (at 80.01 199.39 0) (effects (font (size 0.95 0.95)) (justify left))) (symbol (lib_id "S:C") (at 115.57000000000001 190.5 0) (unit 1) (in_bom yes) (on_board yes) (dnp no) (property "Reference" "C46" (at 123.19000000000001 189.23 0) (effects (font (size 1.0 1.0)))) (property "Value" "1u" (at 123.19000000000001 191.77 0) (effects (font (size 1.0 1.0)))) (property "Footprint" "C:0402" (at 115.57000000000001 190.5 0) (effects (font (size 1 1)) hide)) (property "MPN" "TCC0402X7R105K160AT" (at 115.57000000000001 190.5 0) (effects (font (size 1 1)) hide)) (property "Manufacturer" "CCTC" (at 115.57000000000001 190.5 0) (effects (font (size 1 1)) hide)) (pin "1") (pin "2") (property "LCSC" "C49210445" (at 123.19000000000001 189.23 0) (effects (font (size 1.0 1.0)) hide))) (wire (pts (xy 115.57 186.69) (xy 115.57 181.61)) (stroke (width 0) (type default))) (global_label "3V3_A" (shape passive) (at 115.57 181.61 0) (effects (font (size 0.95 0.95)) (justify left))) (wire (pts (xy 115.57 194.31) (xy 115.57 199.39)) (stroke (width 0) (type default))) (global_label "GND" (shape passive) (at 115.57 199.39 0) (effects (font (size 0.95 0.95)) (justify left))) (symbol (lib_id "S:C") (at 149.86 190.5 0) (unit 1) (in_bom yes) (on_board yes) (dnp no) (property "Reference" "C47" (at 157.48000000000002 189.23 0) (effects (font (size 1.0 1.0)))) (property "Value" "1u" (at 157.48000000000002 191.77 0) (effects (font (size 1.0 1.0)))) (property "Footprint" "C:0402" (at 149.86 190.5 0) (effects (font (size 1 1)) hide)) (property "MPN" "TCC0402X7R105K160AT" (at 149.86 190.5 0) (effects (font (size 1 1)) hide)) (property "Manufacturer" "CCTC" (at 149.86 190.5 0) (effects (font (size 1 1)) hide)) (pin "1") (pin "2") (property "LCSC" "C49210445" (at 157.48000000000002 189.23 0) (effects (font (size 1.0 1.0)) hide))) (wire (pts (xy 149.86 186.69) (xy 149.86 181.61)) (stroke (width 0) (type default))) (global_label "3V3_A" (shape passive) (at 149.86 181.61 0) (effects (font (size 0.95 0.95)) (justify left))) (wire (pts (xy 149.86 194.31) (xy 149.86 199.39)) (stroke (width 0) (type default))) (global_label "GND" (shape passive) (at 149.86 199.39 0) (effects (font (size 0.95 0.95)) (justify left))) (symbol (lib_id "S:R") (at 299.72 74.93 0) (unit 1) (in_bom yes) (on_board yes) (dnp no) (property "Reference" "R25" (at 307.34000000000003 73.66000000000001 0) (effects (font (size 1.0 1.0)))) (property "Value" "100" (at 307.34000000000003 76.2 0) (effects (font (size 1.0 1.0)))) (property "Footprint" "R:0402" (at 299.72 74.93 0) (effects (font (size 1 1)) hide)) (property "MPN" "RC0402FR-07100RL" (at 299.72 74.93 0) (effects (font (size 1 1)) hide)) (property "Manufacturer" "YAGEO" (at 299.72 74.93 0) (effects (font (size 1 1)) hide)) (pin "1") (pin "2") (property "LCSC" "C106232" (at 307.34000000000003 73.66000000000001 0) (effects (font (size 1.0 1.0)) hide))) (wire (pts (xy 299.72 71.12) (xy 299.72 66.04)) (stroke (width 0) (type default))) (global_label "ADC_SDO_RAW" (shape passive) (at 299.72 66.04 0) (effects (font (size 0.95 0.95)) (justify left))) (wire (pts (xy 299.72 78.74) (xy 299.72 83.82)) (stroke (width 0) (type default))) (global_label "ADC_MISO" (shape passive) (at 299.72 83.82 0) (effects (font (size 0.95 0.95)) (justify left))) (symbol (lib_id "S:R") (at 299.72 95.25 0) (unit 1) (in_bom yes) (on_board yes) (dnp no) (property "Reference" "R26" (at 307.34000000000003 93.98 0) (effects (font (size 1.0 1.0)))) (property "Value" "10k" (at 307.34000000000003 96.52 0) (effects (font (size 1.0 1.0)))) (property "Footprint" "R:0402" (at 299.72 95.25 0) (effects (font (size 1 1)) hide)) (property "MPN" "0402WGF1002TCE" (at 299.72 95.25 0) (effects (font (size 1 1)) hide)) (property "Manufacturer" "UNI-ROYAL" (at 299.72 95.25 0) (effects (font (size 1 1)) hide)) (pin "1") (pin "2") (property "LCSC" "C25744" (at 307.34000000000003 93.98 0) (effects (font (size 1.0 1.0)) hide))) (wire (pts (xy 299.72 91.44) (xy 299.72 86.36)) (stroke (width 0) (type default))) (global_label "ADC_CS_N" (shape passive) (at 299.72 86.36 0) (effects (font (size 0.95 0.95)) (justify left))) (wire (pts (xy 299.72 99.06) (xy 299.72 104.14)) (stroke (width 0) (type default))) (global_label "3V3" (shape passive) (at 299.72 104.14 0) (effects (font (size 0.95 0.95)) (justify left))) (text "Each path: MUX -> unity buffer -> 10k/20k divider -> unity buffer -> 100R / 330p -> ADC." (at 20 220 0) (effects (font (size 1.3 1.3)) (justify left))) (text "AD7386: CH=0, SEQ=0, internal 2.5V reference, 1-wire output, 16-bit, no oversampling." (at 20 227 0) (effects (font (size 1.3 1.3)) (justify left))) (text "AINA0 and AINB0 sample together on ADC_CS_N falling edge. AINx1 grounded." (at 20 234 0) (effects (font (size 1.3 1.3)) (justify left))) (text "Analog span scaled 2/3. Calibrate path offset/gain; 16-bit codes do not guarantee 16-bit ENOB." (at 20 241 0) (effects (font (size 1.3 1.3)) (justify left))))
